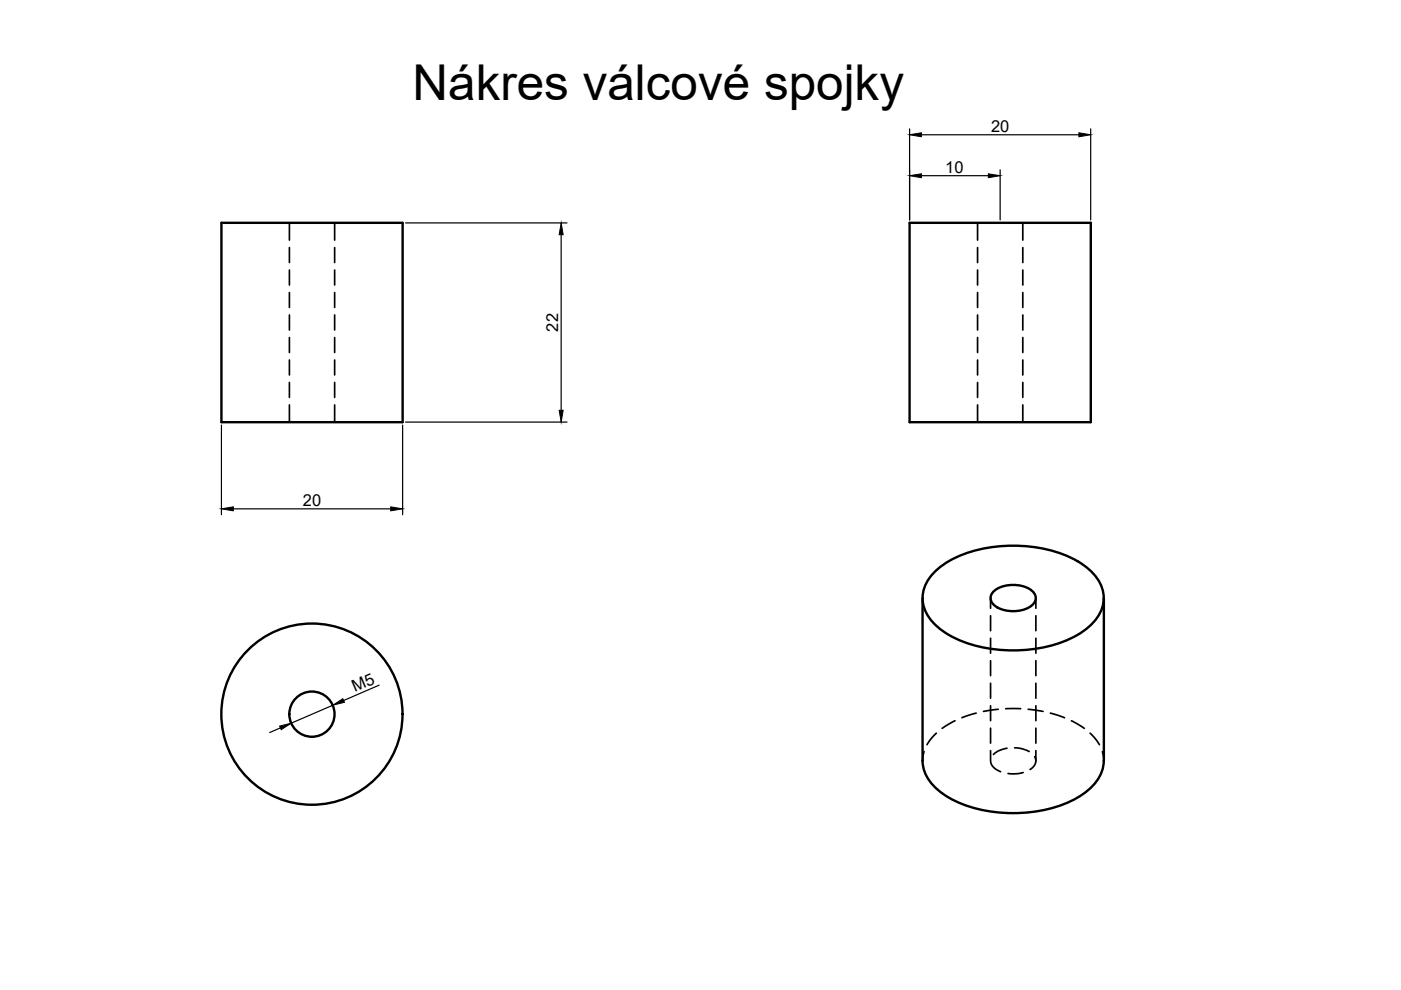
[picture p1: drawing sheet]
<svg xmlns="http://www.w3.org/2000/svg" width="297mm" height="210mm" viewBox="0 0 297 210" stroke-linecap="round" stroke-linejoin="round" font-family="sans-serif">
<g fill="none" stroke="#000" stroke-width=".51">
<path d="M46.9 47.2h38.5v42.3h-38.5zM192.8 47.2h38.5v42.3h-38.5zM195.6 126.8v34.5a8.7 8.7 0 0 0 4.4 7.1 28.8 28.8 0 0 0 20.5 3.5 20.4 20.4 0 0 0 11.2-5.3 7.9 7.9 0 0 0 2.3-5.3v-34.5M198.6 120.8a25.1 25.1 0 0 1 17.1-5.1 24.6 24.6 0 0 1 15.3 5.1 7.3 7.3 0 0 1 1.8 9.9 17.4 17.4 0 0 1-10.4 6.3 30.4 30.4 0 0 1-21.2-2.4 10.2 10.2 0 0 1-5.6-7.2 7.9 7.9 0 0 1 3-6.6zM210.8 125.3a7 7 0 0 1 8 0 2 2 0 0 1-.6 3.5 7.2 7.2 0 0 1-7.4-.5 1.88 1.88 0 0 1 0-3z"/>
<circle cx="66.1" cy="151.4" r="19.2"/>
<circle cx="66.1" cy="151.4" r="4.8"/>
</g>
<g fill="none" stroke="#000" stroke-width=".36">
<path d="M61.4 47.2v3.7M61.4 52.5v3.2M61.4 57.3v3.1M71 47.2v3.7M71 52.5v3.2M71 57.3v3.1M207.3 47.2v3.7M207.3 52.5v3.2M207.3 57.3v3.1M216.9 47.2v3.7M216.9 52.5v3.2M216.9 57.3v3.1"/>
<path d="M61.4 62v3.2M61.4 66.8v3.2M61.4 71.6v3.1M61.4 76.3v3.2M71 62v3.2M71 66.8v3.2M71 71.6v3.1M71 76.3v3.2M207.3 62v3.2M207.3 66.8v3.2M207.3 71.6v3.1M207.3 76.3v3.2"/>
<path d="M216.9 62v3.2M216.9 66.8v3.2M216.9 71.6v3.1M216.9 76.3v3.2M61.4 81.1v3.2M61.4 85.9v3.6M71 81.1v3.2M71 85.9v3.6M207.3 81.1v3.2M207.3 85.9v3.6M216.9 81.1v3.2M216.9 85.9v3.6"/>
<path d="M210 126.8v2.2M210 130.6v3.1M210 135.3v3.2M219.6 126.8v2.2M219.6 130.6v3.1M219.6 135.3v3.2M195.9 159.3l-.3 2M198.5 155.4l-.9 1-1 1.5M202.5 152.8l-2.8 1.6M207 151.2l-3.1 1M210 140.1v3.2M210 144.9v3.1"/>
<path d="M210 149.6v3.2M210 154.4v3.2M210 159.2v2.1M211.6 150.4l-3.1 .4M213.2 150.3h3.2M213.5 158.6l-1.6 .5-1.3 .9M215.1 158.6l1.6 .2 1.5 .5M218 150.4l3.1 .4M219.6 140.1v3.2M219.6 144.9v3.1M219.6 149.6v3.2M219.6 154.4v3.2"/>
<path d="M219.6 159.2v2.1M222.7 151.2l3 1M227.2 152.8l2.7 1.6M231.1 155.4l1 1 1 1.5M233.7 159.4l.3 1.9M210 161.4a2.85 2.85 0 0 0 2.2 2.2M216.9 163.8l-1.4 .3-1.8-.1M219.4 160.4a1.92 1.92 0 0 1-1 2.8"/>
</g>
<!-- layer: 0 -->
<g fill="none" stroke="#000" stroke-width=".25">
<path d="M192.8 27.3v19.3M195.3 28.6h33.4M195.3 37.3h14.3M212 36v10.6M231.2 27.3v19.3M86 47.3h34.2M119 49.8v37.2M46.9 90.1v19M85.4 90.1v19M86 89.5h34.2M49.5 107.9h33.3M59.5 154.3l-2.3 1"/>
<path d="M70.6 149.5l-8.9 3.8M80.4 145.3l-7.5 3.2"/>
</g>
<path d="M192.8 28.6l2.5-.4v.8zM192.8 37.3l2.5-.4v.8zM209.6 36.9l2.4 .4-2.4 .4zM228.7 28.2l2.5 .4-2.5 .4zM119 47.3l.4 2.5h-.8zM118.6 87h.8l-.4 2.5zM46.9 107.9l2.6-.4v.8zM82.8 107.5l2.6 .4-2.6 .4zM59.3 153.9l2.4-.6-2.1 1.4zM70.6 149.5l2.1-1.4 .3 .8z" fill="#000" stroke="#000" stroke-width=".21"/>
<text font-size="10.5" x="87.5" y="21.3">Nákres válcové spojky</text>
<g font-size="3.5">
<text x="210.1" y="27.9">20</text>
<text x="200.4" y="36.6">10</text>
<text x="118.3" y="70.3" transform="rotate(-90 118.3 70.3)">22</text>
<text x="64.2" y="107.2">20</text>
<text x="75.2" y="146.8" transform="rotate(-23 75.2 146.8)">M5</text>
</g>
</svg>
